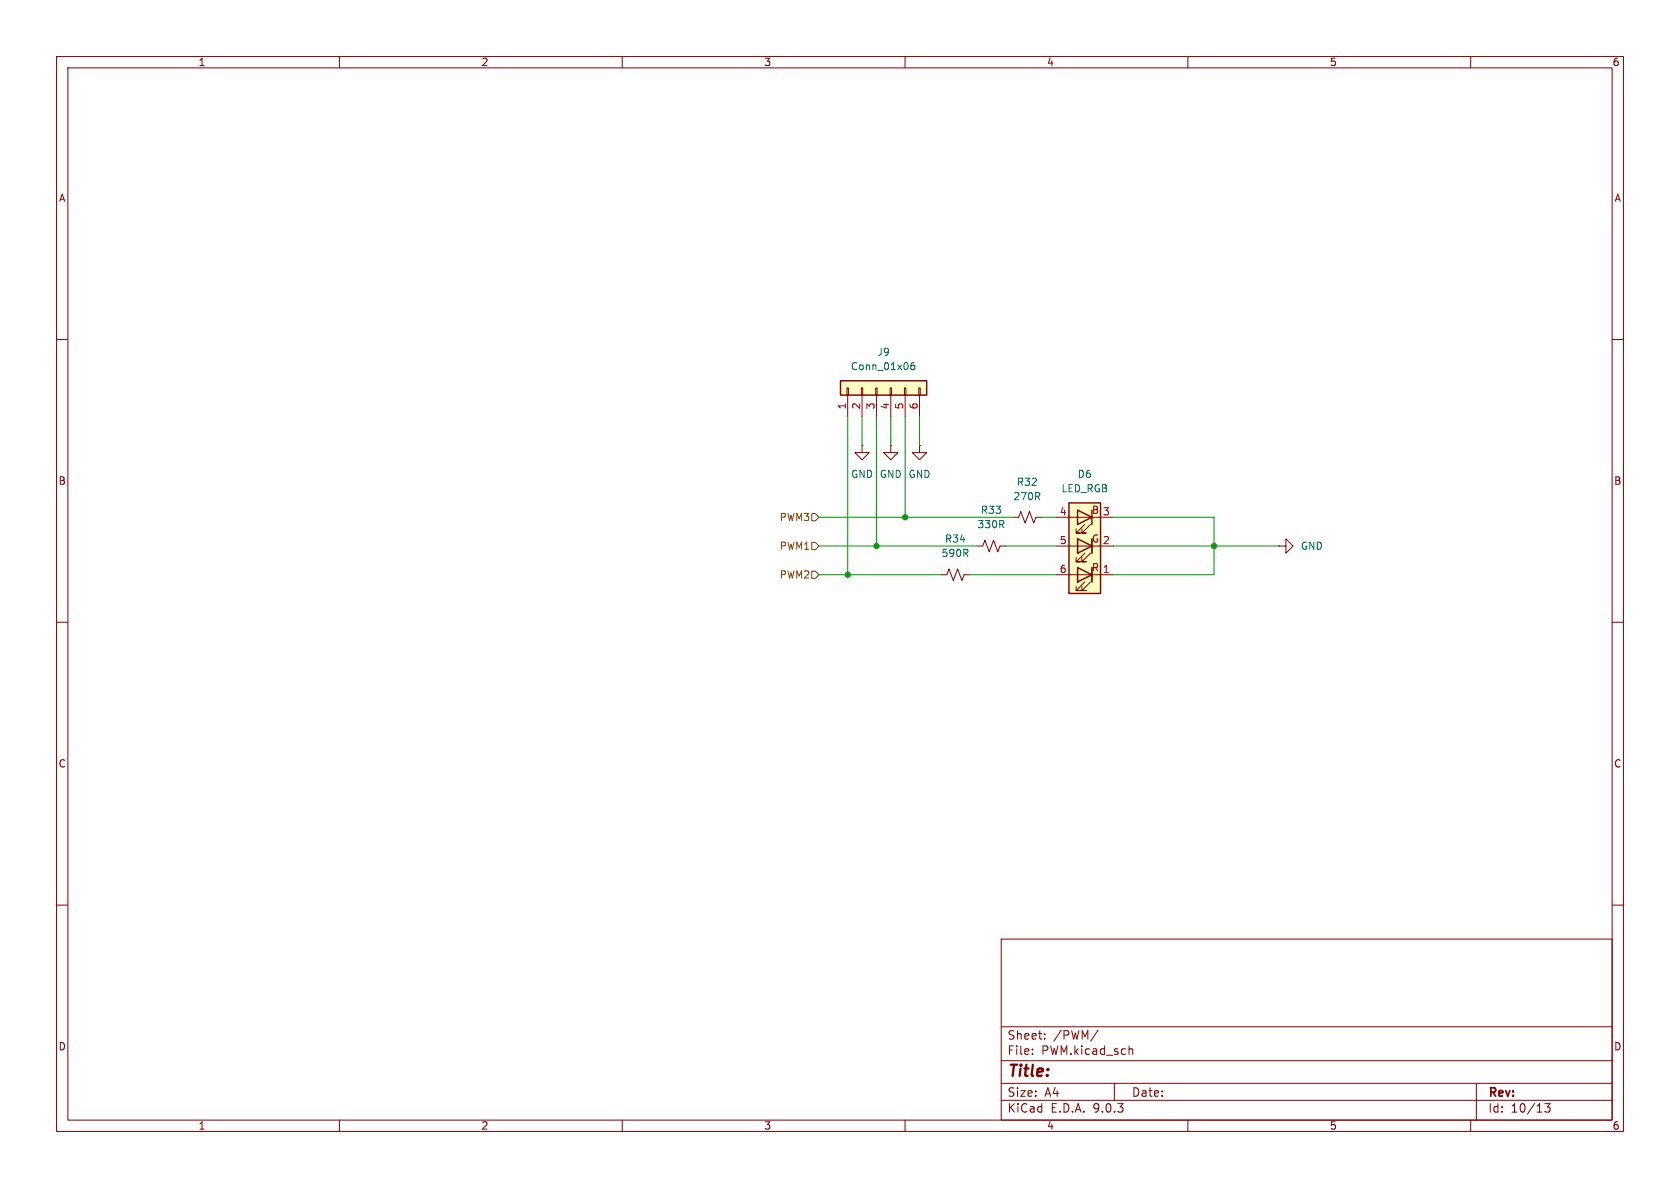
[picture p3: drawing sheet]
<svg xmlns="http://www.w3.org/2000/svg" width="297mm" height="210mm" viewBox="0 0 297 210" stroke-linecap="round" stroke-linejoin="round" font-family="sans-serif">
<g fill="none" stroke="#840000" stroke-width=".18">
<path d="M10 10h277v190h-277zM12 12h273v186h-273zM60 10v2M110 10v2M160 10v2M210 10v2M260 10v2M10 60h2M285 60h2M10 110h2M285 110h2M10 160h2"/>
<path d="M177 166h108v32h-108zM285 160h2M60 198v2M110 198v2M160 198v2M177 194.5h108M177 191.5h108M177 187.5h108M177 181.5h108M182.5 186.3v.1M182.5 185.5v.1M184.7 183.6v.1"/>
<path d="M184.7 182.8v.1M194.1 182.1l-1.3 2M197 191.5v3M199.6 185.5l.2-.1 .4 .1v.9M210 198v2M260 198v2M261 191.5v6.5M273.1 195.1h.9l-.5 .6 .5 .1v.7l-.3 .1h-.4l-.2-.1"/>
</g>
<path d="M148.6 67.3h15.2v2.6h-15.2z" fill="#ffffc2"/>
<path d="M148.6 67.3h15.2v2.6h-15.2z" fill="none" stroke="#840000" stroke-width=".25"/>
<g fill="none" stroke="#840000" stroke-width=".18">
<path d="M149.7 68.6h.3v1.3h-.3zM149.9 69.9v3.8M152.3 68.6h.2v1.3h-.2zM152.4 69.9v3.8M154.8 68.6h.3v1.3h-.3zM154.9 69.9v3.8M157.4 68.6h.2v1.3h-.2zM157.5 78.7v1.3h1.2l-1.2 1.3-1.3-1.3h1.3M157.5 78.7h.1M157.5 69.9v3.8M159.9 68.6h.2v1.3h-.2zM160 69.9v3.8"/>
<path d="M162.4 68.6h.3v1.3h-.3zM162.6 69.9v3.8M172.7 96.5h1l.4-1 .8 2 .7-2 .8 2 .4-1h1M166.4 101.6h1l.4-1 .7 2 .8-2 .8 2 .3-1h1"/>
</g>
<path d="M161.6 64.1h-.3a.86 .86 0 0 0 0 1.2l.4-.1v-.4l-.2-.2h-.2l-.3 .2" fill="none" stroke="#006464" stroke-width=".18"/>
<path d="M189 88.9h5.6v16h-5.6z" fill="#ffffc2"/>
<path d="M189 88.9h5.6v16h-5.6zM190.5 95.3l2.5 1.2-2.5 1.3zM190.5 90.2l2.5 1.2-2.5 1.3zM193 90.2v2.5M193 95.3v2.5M190.5 100.3l2.5 1.3-2.5 1.3zM193 100.3v2.6" fill="none" stroke="#840000" stroke-width=".25"/>
<g fill="none" stroke="#840000" stroke-width=".18">
<path d="M152.4 78.7v1.3h1.3l-1.3 1.3-1.3-1.3h1.3M152.4 78.7h.1M162.6 78.7v1.3h1.2l-1.2 1.3-1.3-1.3h1.3M162.6 78.7h.1M179.1 91.4h1l.4-1 .7 2.1 .8-2.1 .8 2.1 .3-1.1h1M186.7 91.4h6.3M186.7 96.5h6.3M190.5 97.8h.1M190.5 95.3v2.5zM191.8 97.8l-1.6 1.5h.8h-.8v-.7M191.8 92.7l-1.6 1.5h.8h-.8v-.7M192.8 97.8l-1.5 1.5h.7h-.7v-.7"/>
<path d="M192.8 92.7l-1.5 1.5h.7h-.7v-.7M193 95.3v2.5M194.3 91.4h2.5M194.3 96.5h2.5M226.1 96.5h1.2v-1.2l1.3 1.2-1.3 1.3v-1.3M226.1 96.5h.1M186.7 101.6h6.3M190.5 102.9h.1M190.5 100.3v2.6zM191.8 102.9l-1.6 1.5h.8h-.8v-.8M192.8 102.9l-1.5 1.5h.7h-.7v-.8M193 100.3v2.6"/>
<path d="M194.3 101.6h2.5"/>
</g>
<path d="M143.5 95.9h.6l.7 .6-.7 .7h-.6zM143.5 90.8h.6l.7 .6-.7 .7h-.6zM143.5 101h.6l.7 .6-.7 .6h-.6z" fill="none" stroke="#725600" stroke-width=".18"/>
<g fill="none" stroke="#009600" stroke-width=".18">
<path d="M149.9 73.7v27.9M152.4 73.7v5M154.9 73.7v22.8M157.5 73.7v5M160 73.7v17.7M162.6 73.7v5M144.8 91.4h34.3M144.8 96.5h27.9M177.8 96.5h8.9M184.1 91.4h2.6M196.8 91.4h17.8v10.2h-17.8M196.8 96.5h29.3"/>
<path d="M144.8 101.6h21.6M171.4 101.6h15.3"/>
</g>
<g fill="#009600" stroke="#009600" stroke-width=".18">
<circle cx="160" cy="91.4" r=".46"/>
<circle cx="154.9" cy="96.5" r=".46"/>
<circle cx="149.9" cy="101.6" r=".46"/>
<circle cx="214.6" cy="96.5" r=".46"/>
</g>
<text font-size="2.8" fill="#840000" x="178" y="190.9">Title:</text>
<g font-size="2.1" fill="#840000">
<text x="178" y="184">Sheet:</text>
<text x="186.2" y="184">/PWM/</text>
<text x="178" y="186.7">File:</text>
<text x="184.1" y="186.7">PWM.kicad_sch</text>
<text x="178" y="196.9">KiCad</text>
<text x="178" y="194.1">Size:</text>
<text x="184.7" y="194.1">A4</text>
<text x="185.7" y="196.9">E.D.A.</text>
<text x="193.3" y="196.9">9.0.3</text>
<text x="200" y="194.1">Date:</text>
<text x="263" y="194.3">Rev:</text>
<text x="263" y="196.9">Id:</text>
<text x="267.1" y="196.9">10/13</text>
</g>
<g font-size="1.8" fill="#840000">
<text x="35" y="11.9">1</text>
<text x="85" y="11.9">2</text>
<text x="135" y="11.9">3</text>
<text x="185" y="11.9">4</text>
<text x="235" y="11.9">5</text>
<text x="285" y="11.9">6</text>
<text x="10.3" y="35.9">A</text>
<text x="285.3" y="35.9">A</text>
<text x="10.3" y="85.9">B</text>
<text x="285.3" y="85.9">B</text>
<text x="192.9" y="91">B</text>
<text x="192.9" y="101.2">R</text>
<text x="192.9" y="96.1">G</text>
<text x="10.3" y="135.9">C</text>
<text x="285.3" y="135.9">C</text>
<text x="10.3" y="185.9">D</text>
<text x="285.3" y="185.9">D</text>
<text x="35" y="199.9">1</text>
<text x="85" y="199.9">2</text>
<text x="135" y="199.9">3</text>
<text x="185" y="199.9">4</text>
<text x="235" y="199.9">5</text>
<text x="285" y="199.9">6</text>
</g>
<g font-size="1.8" fill="#006464">
<text x="150.3" y="65.6">Conn_01x06</text>
<text x="155" y="63.1">J9</text>
<text x="150.4" y="84.7">GND</text>
<text x="155.4" y="84.7">GND</text>
<text x="160.5" y="84.7">GND</text>
<text x="179.1" y="88.6">270R</text>
<text x="179.7" y="86.1">R32</text>
<text x="187.6" y="87.2">LED_RGB</text>
<text x="190.4" y="84.7">D6</text>
<text x="172.7" y="93.6">330R</text>
<text x="173.3" y="91">R33</text>
<text x="166.4" y="98.7">590R</text>
<text x="167" y="96.1">R34</text>
<text x="229.9" y="97.4">GND</text>
</g>
<g font-size="1.8" fill="#a90000">
<text x="149.6" y="72.5" transform="rotate(-90 149.6 72.5)">1</text>
<text x="152.1" y="72.5" transform="rotate(-90 152.1 72.5)">2</text>
<text x="154.7" y="72.5" transform="rotate(-90 154.7 72.5)">3</text>
<text x="157.2" y="72.5" transform="rotate(-90 157.2 72.5)">4</text>
<text x="159.8" y="72.5" transform="rotate(-90 159.8 72.5)">5</text>
<text x="162.3" y="72.5" transform="rotate(-90 162.3 72.5)">6</text>
<text x="187.3" y="91.2">4</text>
<text x="194.9" y="91.2">3</text>
<text x="187.3" y="101.3">6</text>
<text x="187.3" y="96.3">5</text>
<text x="194.9" y="101.3">1</text>
<text x="194.9" y="96.3">2</text>
</g>
<g font-size="1.8" fill="#725600">
<text x="137.7" y="92.3">PWM3</text>
<text x="137.7" y="97.4">PWM1</text>
<text x="137.7" y="102.5">PWM2</text>
</g>
</svg>
